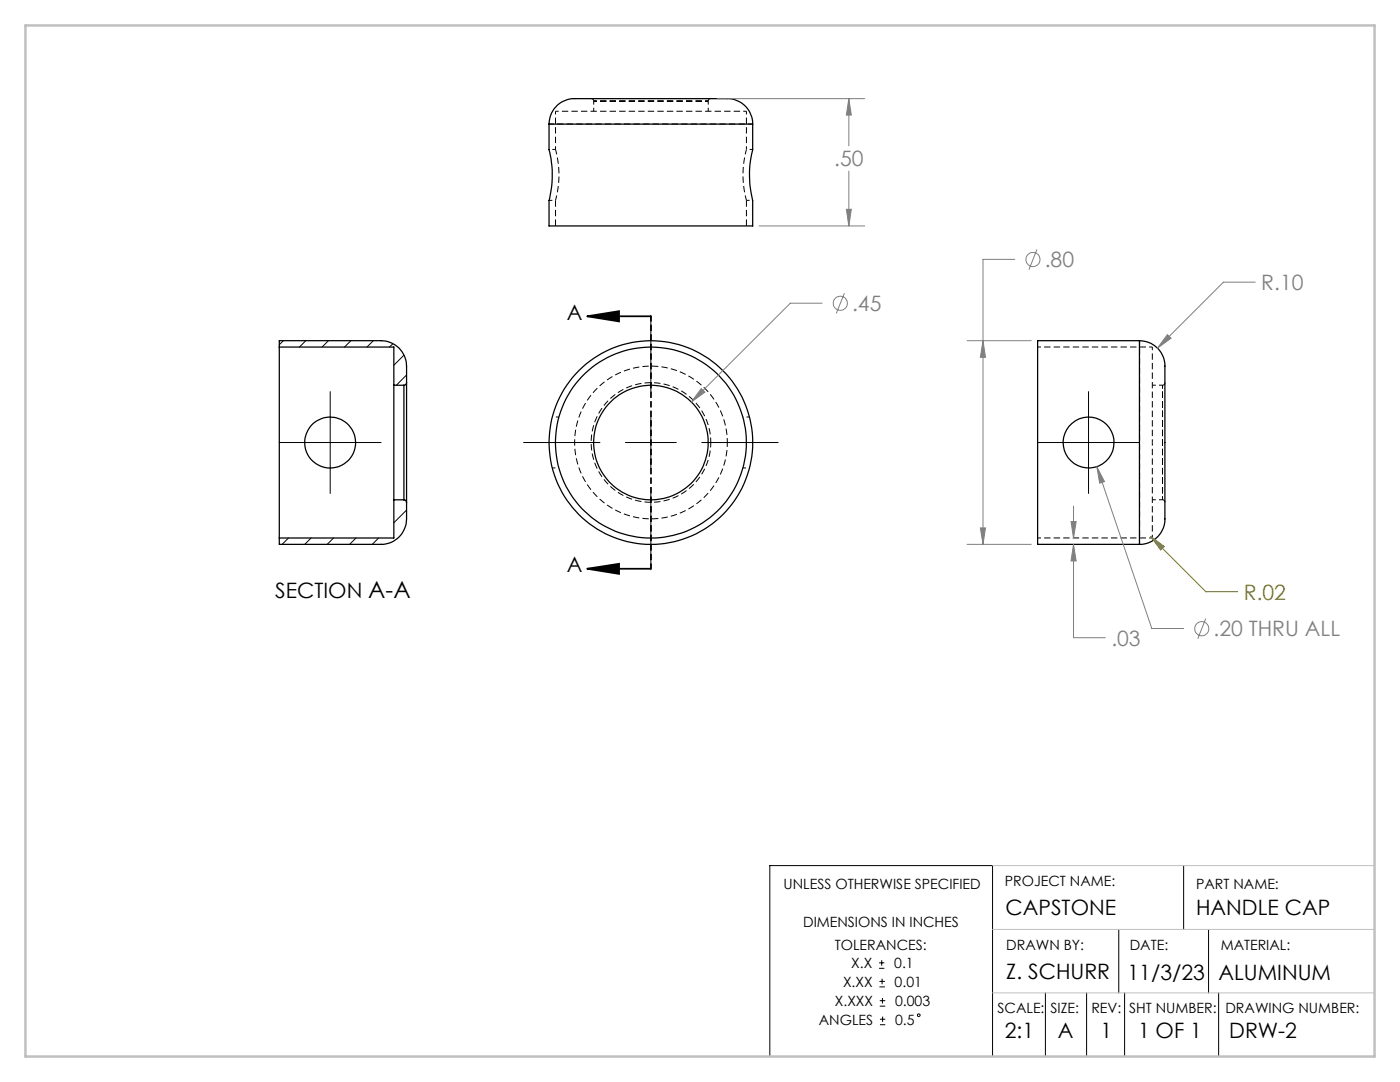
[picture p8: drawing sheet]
<svg xmlns="http://www.w3.org/2000/svg" width="279mm" height="216mm" viewBox="0 0 279 216" stroke-linecap="round" stroke-linejoin="round" font-family="sans-serif">
<path d="M118 19.7l.3 .1 .2 .4M141.3 20.2l.2-.4 .4-.1M232.5 76.4l-.1 .3-.4 .2M145.2 88.3a15.2 15.2 0 0 1-22.7 13.3 15.2 15.2 0 0 1-.7-26.2 15.2 15.2 0 0 1 23.3 12.1l.1 .8M232 99.7l.4 .2 .1 .3" fill="none" stroke="#000" stroke-width=".2" stroke-dasharray="1.3 .6" stroke-dashoffset=".4" stroke-linecap="butt"/>
<path d="M109.6 24.7h40.6M110.9 40a19.1 19.1 0 0 0 0-10.2M149 29.8a19.1 19.1 0 0 0 0 10.2M227.4 68v40.6M141.9 88.3a11.9 11.9 0 0 0-17.7-10.5 11.9 11.9 0 0 0-.7 20.6 11.9 11.9 0 0 0 18.3-9.4l.1-.7" fill="none" stroke="#000" stroke-width=".2" stroke-dasharray="1.3 .6" stroke-dashoffset=".3" stroke-linecap="butt"/>
<path d="M110.2 93.4h1.4M111.6 83.2h-1.4M148.3 93.4h1.3M149.6 83.2h-1.3" fill="none" stroke="#000" stroke-width=".2" stroke-dasharray="1.3 .6" stroke-dashoffset=".7" stroke-linecap="butt"/>
<g fill="none" stroke="#000" stroke-width=".25">
<path d="M109.6 24.8a5.3 5.3 0 0 1 6.1-5.1h28.1a5.5 5.5 0 0 1 6.4 4.6v.5M109.6 24.8v5a20.6 20.6 0 0 1 0 10.2v5.1h40.6v-5.1a20.6 20.6 0 0 1 0-10.2v-5M109.6 24.8h40.6M55.7 69.3v-1.3h20.4a5.1 5.1 0 0 1 5 5.1v3.3M55.7 69.3v38.1M55.7 69.3h22.9v7.6M78.6 76.9v22.8M78.6 76.9h2M80.6 76.9v22.8M81.1 76.4a.49 .49 0 0 1-.5 .5M81.1 76.4v23.9M227.4 68a5.3 5.3 0 0 1 5.1 6.3v26a18.3 18.3 0 0 1-.3 5.1 5.1 5.1 0 0 1-4.8 3.2"/>
<path d="M227.4 68h-20.3v40.6h20.3M227.4 68v40.6M78.6 99.7v7.7h-22.9M78.6 99.7h2M80.6 99.7a.49 .49 0 0 1 .5 .6M81.1 100.3v3.2a5.1 5.1 0 0 1-5 5.1h-20.4v-1.2"/>
<circle cx="65.9" cy="88.3" r="5.1"/>
<circle cx="129.9" cy="88.3" r="11.4"/>
<circle cx="129.9" cy="88.3" r="20.3"/>
<circle cx="129.9" cy="88.3" r="19"/>
<circle cx="217.3" cy="88.3" r="5.1"/>
</g>
<g fill="none" stroke="#000" stroke-width=".2" stroke-dasharray="1.3 .6" stroke-dashoffset=".6" stroke-linecap="butt">
<path d="M109.6 40h1.3M110.9 22.2v7.6M110.9 29.8h-1.3M118.5 20.2v2M141.3 20.2h-22.8h22.8M141.3 22.2v-2M149 40h1.2M149 22.2h-38.1M149 29.8v-7.6M150.2 29.8h-1.2M230 69.2h-22.9M232 76.9h-2"/>
<path d="M230 88.3v-19.1M230 99.7h2M232 88.3v11.4v-22.8v11.4M207.1 107.3h22.9M230 107.3v-19"/>
</g>
<path d="M110.9 40v5.1M149 45.1v-5.1" fill="none" stroke="#000" stroke-width=".2" stroke-dasharray="1.3 .6" stroke-linecap="butt"/>
<g fill="none" stroke="#000" stroke-width=".2">
<path d="M56.6 68l-.9 .8M61 68l-1.2 1.3M65.5 68l-1.2 1.3M65.9 78.1v20.4M70 68l-1.2 1.3M74.5 68l-1.3 1.3M78.4 68.6l-.7 .7M80.6 70.9l-2 2M81.1 74.8l-2 2.1M129.9 62.9v15.2M217.2 78.1v20.4M55.7 88.3h20.4"/>
<path d="M78.7 99.7l-.1 .1M104.5 88.3h15.2M124.8 88.3h10.2M129.9 83.2v10.2M129.9 98.5v15.2M140.1 88.3h15.2M207.1 88.3h20.3M57.6 107.4l-1.3 1.2M62.1 107.4l-1.3 1.2M66.6 107.4l-1.3 1.2M71 107.4l-1.2 1.2M75.6 107.4l-1.3 1.2"/>
<path d="M81.1 101.8l-2.5 2.5M236.2 172.7v12.8M175.4 193.2h1.1M175.4 192.1h1.1M175.5 196.9h1.1M175.5 195.8h1.1M175.6 199.7h1.1M176 191.6v1.1M176 195.3v1.1M176.1 199.1v1.1M208.6 198.1v12.7M216.9 198.1v12.7"/>
<path d="M223.3 185.5v12.6M224.4 198.1v12.7M241.2 185.5v12.6M243.2 198.1v12.7M153.6 210.8v-38.1h44.5v38.1M175.6 200.8h1.1M175.6 204.5h1.1M175.6 203.4h1.1M176.1 202.8v1.1"/>
<circle cx="183.3" cy="202.6" r=".28"/>
</g>
<g fill="none" stroke="#808080" stroke-width=".2">
<path d="M143.1 19.7h29.5M169.4 19.7l.5 3.3h-1zM169.4 19.7v9.4M169.4 34.1v11M151.5 45.1h21.1M168.5 58.5l-1.6 4M168.9 41.8h1l-.5 3.3zM202.5 51.8h-6.3v56.8M206.9 49.8l-1.5 4M250.5 56.3h-6.3l-13.2 13.2M139.9 77.5l.8 .7-2.7 2zM164.1 60.5h-6.4l-19.7 19.7"/>
<path d="M193 68h12.8M196.2 68l.5 3.3h-1zM233 66.8l.7 .7-2.7 2zM218.9 93.1l1.5 3-.9 .3zM218.9 93.1l11 32.3h6.3M193 108.6h12.8M195.7 105.3h1l-.5 3.3zM213.7 104.1h1.1l-.6 3.3zM214.2 108.6l.6 3.3h-1.1zM214.2 108.6v18.6h6.4M214.2 101v6.4M240.6 123.4l-1.6 4.1"/>
<circle cx="206.2" cy="51.8" r="1.42"/>
<circle cx="167.7" cy="60.5" r="1.41"/>
<circle cx="239.9" cy="125.5" r="1.41"/>
</g>
<path d="M117.2 63.1h12.7M117.2 63.1l6.3-1v2zM117.2 113.5h12.7M117.2 113.5l6.3-1v2z" fill="none" stroke="#000" stroke-width=".35"/>
<path d="M229.7 107.1l2.6 1.9-.7 .7zM229.7 107.1l11 11h6.3" fill="none" stroke="#808000" stroke-width=".2"/>
<path d="M129.9 63.1v50.4" fill="none" stroke="#000" stroke-width=".35" stroke-dasharray="1.3 .6" stroke-dashoffset=".2" stroke-linecap="butt"/>
<path d="M198.1 172.7h76.2v12.8h-76.2M198.1 198.1h76.2" fill="none" stroke="#c0c0c0" stroke-width=".2"/>
<path d="M5.1 5.1h269.2v205.7h-269.2z" fill="none" stroke="#c0c0c0" stroke-width=".5"/>
<path d="M117.2 63.1l6.3-1v2zM117.2 113.5l6.3-1v2z" fill="#000"/>
<path d="M229.7 107.1l2.6 1.9-.7 .7z" fill="#808000"/>
<path d="M139.9 77.5l-1.9 2.7 2.7-2zM196.2 68l.5 3.3h-1zM195.7 105.3h1l-.5 3.3zM233 66.8l-2 2.7 2.7-2zM218.9 93.1l.6 3.3 .9-.3zM213.7 104.1h1.1l-.6 3.3zM214.2 108.6l.6 3.3h-1.1zM168.9 41.8h1l-.5 3.3zM169.4 19.7l.5 3.3h-1z" fill="#808080"/>
<g font-size="4.2" fill="#808080">
<text x="166.5" y="33.2">.50</text>
<text x="208.5" y="53.3">.80</text>
<text x="251.7" y="57.9">R.10</text>
<text x="170" y="62.1">.45</text>
<text x="221.8" y="128.8">.03</text>
<text x="242.2" y="127">.20 THRU ALL</text>
</g>
<g font-size="4.2">
<text x="113.1" y="63.8">A</text>
<text x="54.9" y="119.4">SECTION A-A</text>
<text x="113.1" y="114.2">A</text>
<text x="200.7" y="182.7">CAPSTONE</text>
<text x="238.7" y="182.7">HANDLE CAP</text>
<text x="200.8" y="195.4">Z. SCHURR</text>
<text x="225" y="195.5">11/3/23</text>
<text x="243.1" y="195.5">ALUMINUM</text>
<text x="200.6" y="207.1">2:1</text>
<text x="211.1" y="207.1">A</text>
<text x="219.6" y="207.1">1</text>
<text x="227.1" y="207.1">1 OF 1</text>
<text x="245.3" y="207.1">DRW-2</text>
</g>
<text font-size="4.2" fill="#808000" x="248.2" y="119.7">R.02</text>
<g font-size="2.8">
<text x="156.4" y="177.3">UNLESS OTHERWISE SPECIFIED</text>
<text x="200.5" y="176.8">PROJECT NAME:</text>
<text x="238.7" y="177.3">PART NAME:</text>
<text x="160.3" y="185">DIMENSIONS IN INCHES</text>
<text x="166.6" y="189.6">TOLERANCES:</text>
<text x="200.8" y="189.6">DRAWN BY:</text>
<text x="225.5" y="189.6">DATE:</text>
<text x="243.6" y="189.6">MATERIAL:</text>
<text x="168.2" y="196.9">X.XX</text>
<text x="169.9" y="193.2">X.X</text>
<text x="178.5" y="193.2">0.1</text>
<text x="178.5" y="196.9">0.01</text>
<text x="166.6" y="200.7">X.XXX</text>
<text x="178.6" y="200.7">0.003</text>
<text x="199.1" y="202.1">SCALE:</text>
<text x="209.6" y="202.1">SIZE:</text>
<text x="217.8" y="202.1">REV:</text>
<text x="225.3" y="202.1">SHT NUMBER:</text>
<text x="244.6" y="202.1">DRAWING NUMBER:</text>
<text x="163.4" y="204.4">ANGLES</text>
<text x="178.6" y="204.4">0.5</text>
</g>
</svg>
